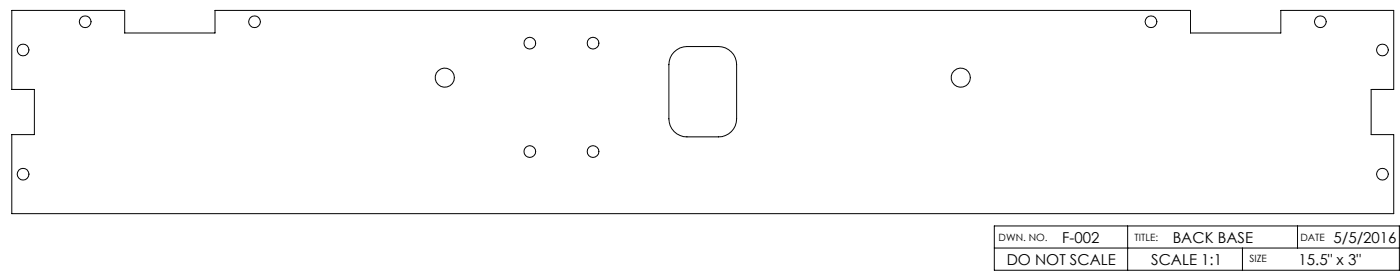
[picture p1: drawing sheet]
<svg xmlns="http://www.w3.org/2000/svg" width="394mm" height="76mm" viewBox="0 0 394 76" stroke-linecap="round" stroke-linejoin="round" font-family="sans-serif">
<!-- layer: Layer 1 -->
<g fill="none" stroke="#000" stroke-width=".28">
<path d="M3.3 2.9h31.8v6.4h25.4v-6.4h274.3v6.4h25.4v-6.4h31.7v22.3h-6.3v12.7h6.3v22.2h-388.6v-22.2h6.4v-12.7h-6.4zM189.6 14.6a5 5 0 0 1 3.6-1.5h8.9a5.1 5.1 0 0 1 5.1 5.1v15.2a5.1 5.1 0 0 1-5.1 5.1h-8.9a5.1 5.1 0 0 1-5.1-5.1v-15.2a5 5 0 0 1 1.5-3.6zM279.6 69.7h113.9M279.6 63.5h113.9v12.5h-113.9zM317.1 63.5v12.5M349.4 69.7v6.3M364.9 63.5v6.2"/>
<circle cx="6.5" cy="14.1" r="1.66"/>
<circle cx="24" cy="6.1" r="1.66"/>
<circle cx="71.6" cy="6.1" r="1.66"/>
<circle cx="149" cy="12.1" r="1.65"/>
<circle cx="166.8" cy="12.1" r="1.65"/>
<circle cx="323.7" cy="6.1" r="1.66"/>
<circle cx="371.3" cy="6.1" r="1.66"/>
<circle cx="388.8" cy="14.1" r="1.66"/>
<circle cx="125.1" cy="21.8" r="2.69"/>
<circle cx="270.2" cy="21.8" r="2.69"/>
<circle cx="6.5" cy="49" r="1.66"/>
<circle cx="149" cy="42.6" r="1.65"/>
<circle cx="166.8" cy="42.6" r="1.65"/>
<circle cx="388.8" cy="49" r="1.66"/>
</g>
<g font-size="4.2">
<text x="298.7" y="68.2">F-002</text>
<text x="329.8" y="68.2">BACK BASE</text>
<text x="375" y="68.2">5/5/2016</text>
<text x="283.1" y="74.4">DO NOT SCALE</text>
<text x="323.7" y="74.4">SCALE 1:1</text>
<text x="365.2" y="74.4">15.5&quot; x 3&quot;</text>
</g>
<g font-size="2.8">
<text x="280.8" y="67.6">DWN. NO.</text>
<text x="319.1" y="67.6">TITLE:</text>
<text x="365.7" y="67.6">DATE</text>
<text x="351.4" y="73.8">SIZE</text>
</g>
</svg>
